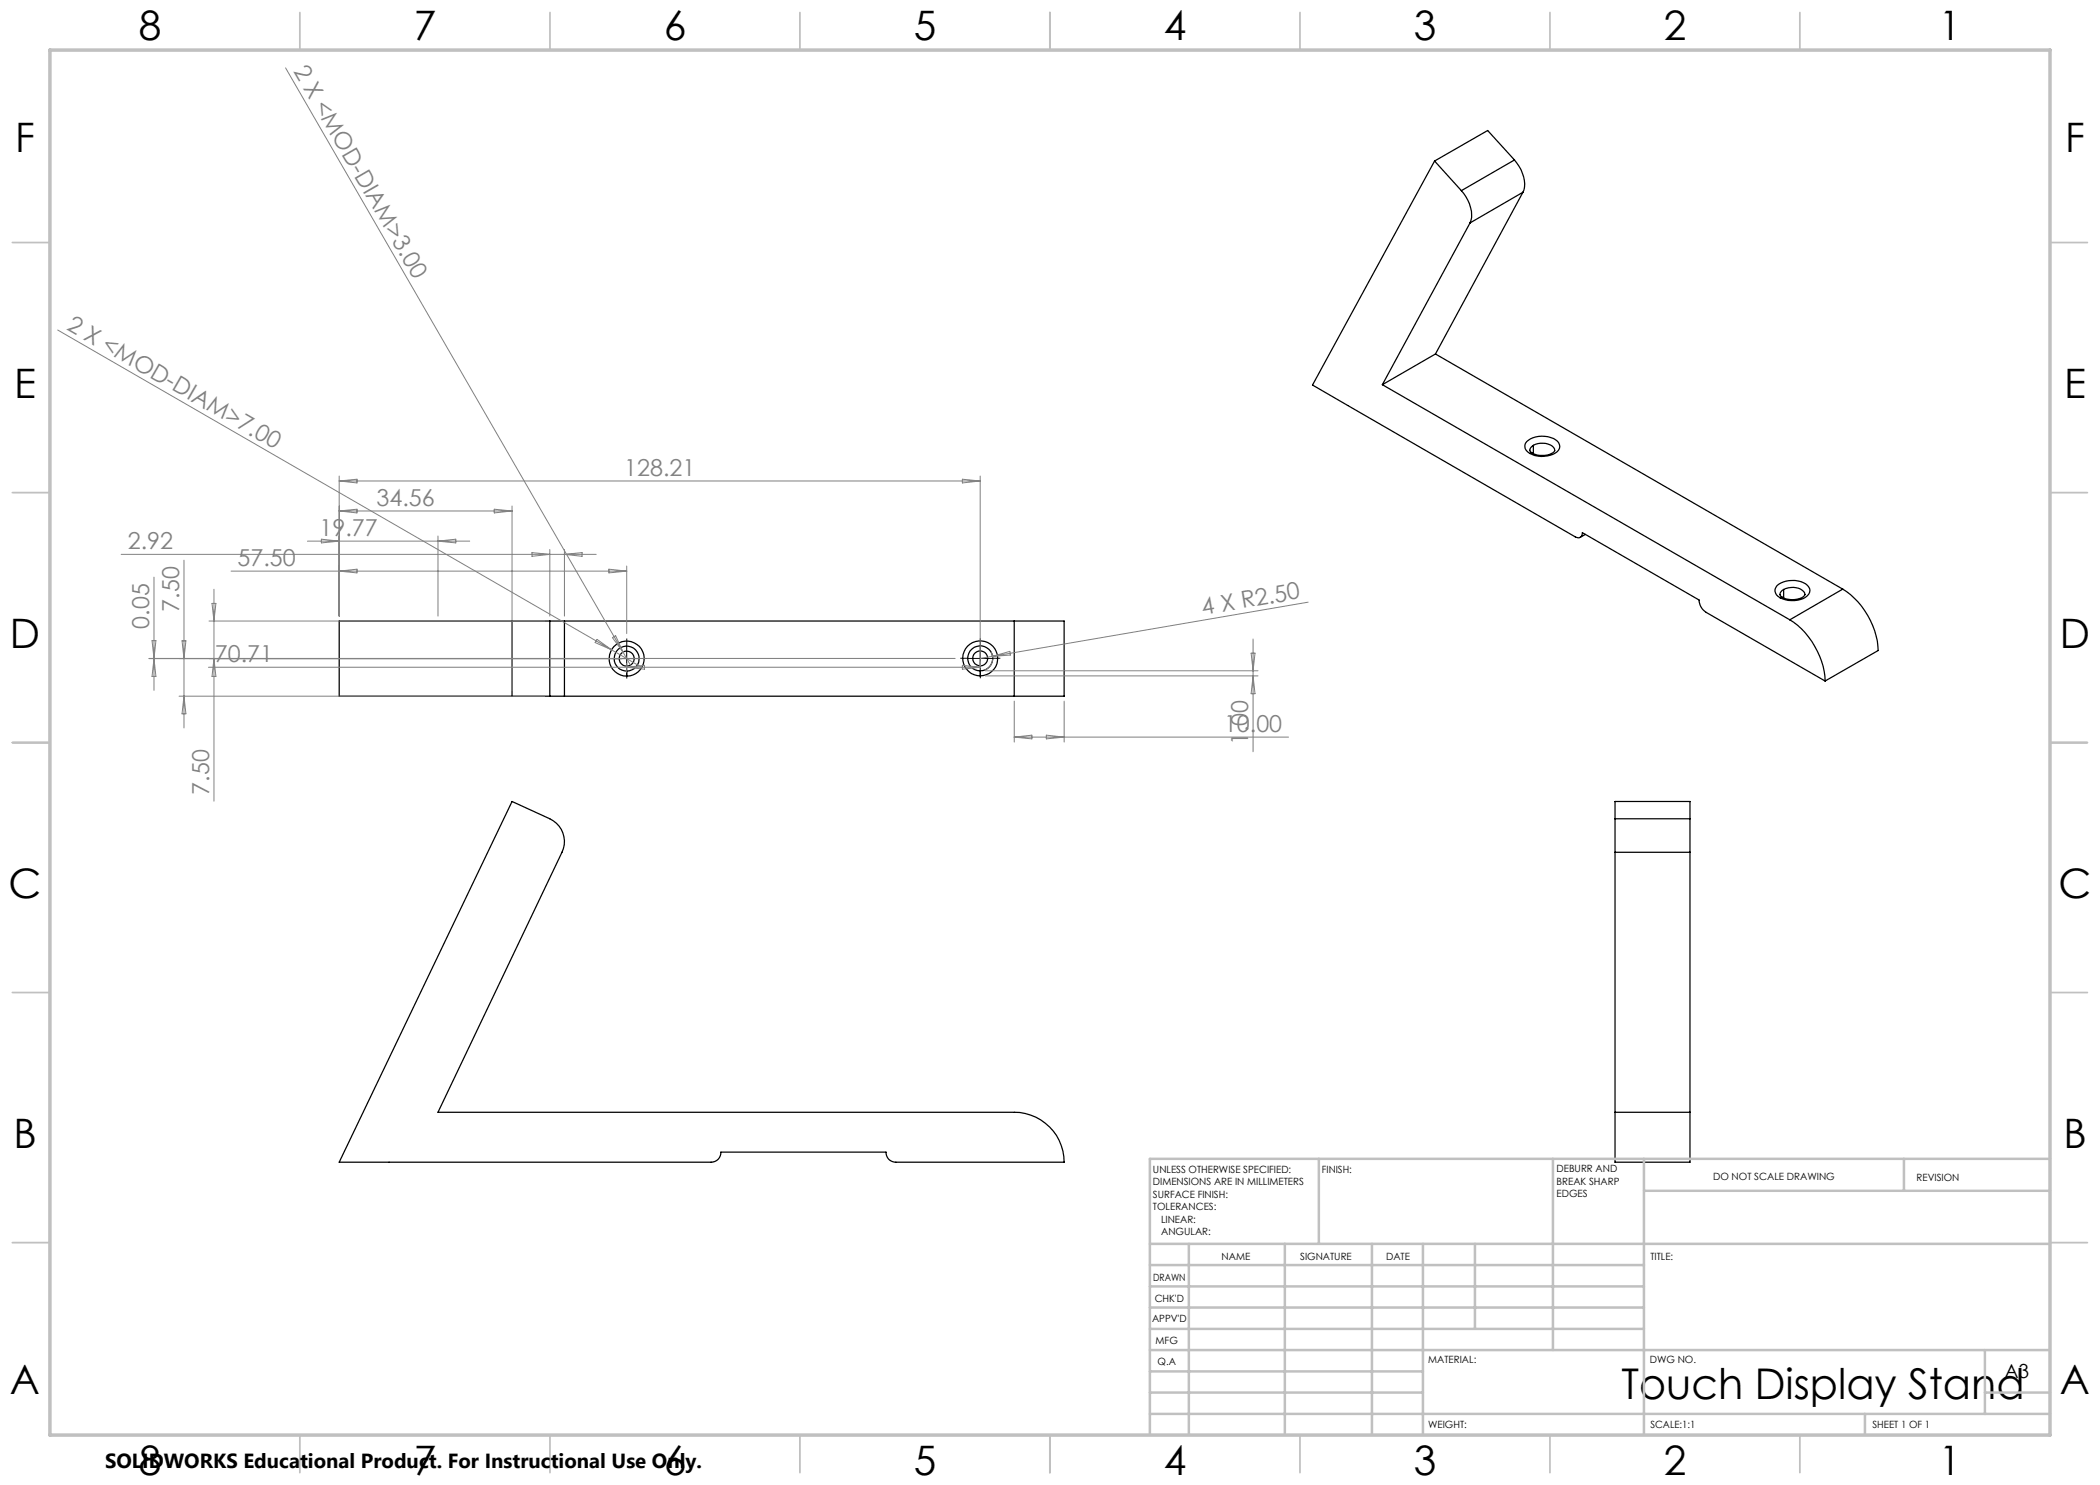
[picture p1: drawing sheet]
<svg xmlns="http://www.w3.org/2000/svg" width="420mm" height="297mm" viewBox="0 0 420 297" stroke-linecap="round" stroke-linejoin="round" font-family="sans-serif">
<g fill="none" stroke="#000" stroke-width=".25">
<path d="M286.9 32.2l-24.4 44.8 52.6 30.4a.88 .88 0 0 0 1 0 .88 .88 0 0 0 .4-.9l23.3 13.5a2.97 2.97 0 0 0 1.4 2.5l23.8 13.7M286.9 32.2l5.4 5.9M292.3 38.1a7 7 0 0 1 1.9 6l-.2 .5M302.9 32a6.5 6.5 0 0 1 1.7 6.4M302.9 32l-5.4-5.9-10.6 6.1M302.9 32l-10.6 6.1M304.6 38.4l-10.6 6.2M304.6 38.4l-17.5 32.4M294 44.6l-17.5 32.3M276.5 76.9l81.5 47.1M287.1 70.8l-10.6 6.1M287.1 70.8l81.4 47"/>
<path d="M305.3 88.3a5 5 0 0 1 6.2 0 1.56 1.56 0 0 1-.9 2.6 5 5 0 0 1-5.3-.8 1.37 1.37 0 0 1 0-1.8zM306.5 90.7h-.5M306.7 89.1a1 1 0 0 0-.7 1.1l.5 .4M306.7 89.1a3.3 3.3 0 0 1 4.2 .7v.3a2.88 2.88 0 0 1-3 1l-1.4-.5M306.7 89.1v1.6M317.1 106.9l-1 .6M355.4 117.2a5 5 0 0 1 6.1-.1 1.41 1.41 0 0 1-.4 2.4 5.2 5.2 0 0 1-5.8-.5 1.37 1.37 0 0 1 .1-1.8zM356.5 119.5l-.5 .1M356.7 117.9a.87 .87 0 0 0-.5 1.3l.3 .3M356.7 117.9a3.3 3.3 0 0 1 4.2 .7l.1 .3a2.11 2.11 0 0 1-2 1l-1.5-.1-1-.3M356.7 117.9v1.7M368.5 117.8a15.7 15.7 0 0 1 7.1 12.3l-10.6 6.1"/>
<path d="M368.5 117.8l-10.5 6.2M102.4 124.2v15M110 139.2h2.9M110 124.2h2.9M110 124.2h-42.2v15h42.2M110 124.2v15M112.9 124.2v15M112.9 139.2h89.9M112.9 124.2h89.9M125.3 134.2v1M196 134.2v1M202.8 124.2h10v15h-10"/>
<path d="M202.8 124.2v15M358 124a15.8 15.8 0 0 1 7 12.2M102.4 160.3l7.6 3.5a5 5 0 0 1 2.4 6.7l-24.8 52h115.2a10 10 0 0 1 10 9.9h-33.6a1.93 1.93 0 0 1-2-2h-33a1.93 1.93 0 0 1-2 2h-74.4zM323 163.8v6.7M323 163.8h15M323 170.5h15M323 163.8v-3.5h15v3.5M323 170.5v52M338 163.8v6.7M338 170.5v52M323 222.5v9.9h15v-9.9M323 222.5h15"/>
<circle cx="125.3" cy="131.7" r="2.5"/>
<circle cx="125.3" cy="131.7" r="1.5"/>
<circle cx="125.3" cy="131.7" r="3.5"/>
<circle cx="196" cy="131.7" r="3.5"/>
<circle cx="196.1" cy="131.7" r="2.5"/>
<circle cx="196.1" cy="131.7" r="1.5"/>
</g>
<g fill="none" stroke="#808080" stroke-width=".2">
<path d="M57.1 13.6l67.5 116.8M11.5 66l110.8 64M67.8 95.2v28M67.8 96.2l3.6-.4v.8zM67.8 96.2h128.2M192.5 95.8l3.5 .4-3.5 .4zM196 95.2v38M24.2 110.9h95M30.8 115.4v22.7M36.8 112v33.6M42.8 117.9v42.3M46.2 114.2h79.1"/>
<path d="M61.5 108.2h32.4M64.3 107.8l3.5 .4-3.5 .4zM67.8 114.2l3.6-.4v.8zM67.8 102.2l3.6-.4v.8zM67.8 102.2h34.6M87.6 107.2v16M87.6 108.2l3.6-.4v.8zM98.8 101.8l3.6 .4-3.6 .4zM102.4 101.2v37M106.4 110.5l3.6 .4-3.6 .4zM110 109.9v13.3M112.9 109.9v13.3"/>
<path d="M112.9 110.9l3.5-.4v.8zM121.8 113.8l3.5 .4-3.5 .4zM125.3 113.2v13.5M30.4 128.1l.8 7.2h-.8l.8-7.2zM35.8 139.2h73.1M36.4 128.2h.8l-.4 3.5zM36.8 139.2l.4 3.6h-.8zM41.7 133.5h154.3M41.8 124.2h67.1M42.4 120.7h.8l-.4 3.5zM42.8 131.7l.4 3.6h-.8zM119.4 127.9l2.9 2.1-3.3-1.5z"/>
<path d="M122.3 130l6.1 3.5M122.5 127.5l.6-.4 1.5 3.3zM124.6 130.4l1.5 2.6M125.3 132.7v1.7M125.3 133.5l3.6-.4v.7zM191 131.7h-161.2M192.5 133.1l3.5 .4-3.5 .3zM197.1 135.2h54.5M197.1 134.2h54.5M198.2 130.4a2.52 2.52 0 0 1-1.2 3.6M198.5 131.3l3.5-1 .1 .7zM250.2 130.6h.8l-.4 3.6z"/>
<path d="M250.6 127.8v22.6M250.6 135.2l.4 3.5h-.8zM261.6 120.4l-65.6 11.3M202.8 140.2v8.2M202.8 147.4h54.9M202.8 147.4l3.6-.4v.8zM209.3 147l3.5 .4-3.5 .4zM212.8 140.2v8.2"/>
</g>
<path d="M122.9 131.7h-1.5M125.4 129.2v-1.5M125.4 134.2v1.5M127.9 131.7h1.5M193.6 131.7h-1.5M196.1 129.2v-1.5M196.1 134.2v1.5M198.6 131.7h1.5" fill="none" stroke="#000" stroke-width=".2" stroke-dasharray="15.2 1.3 1.3 1.3" stroke-linecap="butt"/>
<path d="M122.8 131.7h5M125.3 129.2v5M193.5 131.7h5M196 129.2v5" fill="none" stroke="#000" stroke-width=".2"/>
<g fill="none" stroke="#c0c0c0" stroke-width=".35">
<path d="M60 2.5v7.5M110 2.5v7.5M160 2.5v7.5M210 2.5v7.5M260 2.5v7.5M310 2.5v7.5M360 2.5v7.5M2.5 48.5h7.5M410 48.5h7.5M2.5 98.5h7.5M410 98.5h7.5M2.5 148.5h7.5"/>
<path d="M410 148.5h7.5M2.5 198.5h7.5M410 198.5h7.5M2.5 248.5h7.5M410 248.5h7.5M60 287v7.5M110 287v7.5M160 287v7.5M210 287v7.5M260 287v7.5M310 287v7.5M360 287v7.5"/>
</g>
<g fill="none" stroke="#c0c0c0" stroke-width=".5">
<path d="M263.8 231.8v17M310.6 231.8v38.2M328.8 231.8v55.2M328.8 238.2h81.2M380.8 231.8v6.4M410 231.8h-180v55.2M230 248.8h180M230 257.3h98.8M230 253h98.8M237.8 248.8v38.2M257 248.8v38.2M274.4 248.8v38.2"/>
<path d="M284.6 248.8v38.2M295 248.8v17M230 265.8h98.8M230 261.5h98.8M230 278.5h54.6M230 274.3h54.6M230 270h180M397 278.5h13M397 270v12.8M230 282.8h180M373 282.8v4.2"/>
</g>
<path d="M10 10h400v277h-400z" fill="none" stroke="#c0c0c0" stroke-width=".7"/>
<text font-size="8.5" x="324.3" y="279.7">Touch Display Stand</text>
<g font-size="8.1">
<text x="27.7" y="8">8</text>
<text x="82.7" y="8">7</text>
<text x="132.7" y="8">6</text>
<text x="182.7" y="8">5</text>
<text x="232.7" y="8">4</text>
<text x="282.7" y="8">3</text>
<text x="332.7" y="8">2</text>
<text x="387.7" y="8">1</text>
<text x="3" y="30.4">F</text>
<text x="413" y="30.4">F</text>
<text x="2.8" y="79.6">E</text>
<text x="412.8" y="79.6">E</text>
<text x="2" y="129.6">D</text>
<text x="412" y="129.6">D</text>
<text x="1.7" y="179.6">C</text>
<text x="411.7" y="179.6">C</text>
<text x="2.7" y="229.6">B</text>
<text x="412.7" y="229.6">B</text>
<text x="2" y="278.9">A</text>
<text x="412" y="278.9">A</text>
<text x="27.7" y="295">8</text>
<text x="82.7" y="295">7</text>
<text x="132.7" y="295">6</text>
<text x="182.7" y="295">5</text>
<text x="232.7" y="295">4</text>
<text x="282.7" y="295">3</text>
<text x="332.7" y="295">2</text>
<text x="387.7" y="295">1</text>
</g>
<g font-size="4.7" fill="#808080">
<text x="58.7" y="14.2" transform="rotate(60 58.7 14.2)">2 X &lt;MOD-DIAM&gt;3.00</text>
<text x="13.2" y="65.8" transform="rotate(30 13.2 65.8)">2 X &lt;MOD-DIAM&gt;7.00</text>
<text x="124.8" y="95.2">128.21</text>
<text x="75.3" y="101.2">34.56</text>
<text x="63.9" y="107.2">19.77</text>
<text x="25.6" y="109.9">2.92</text>
<text x="47.5" y="113.2">57.50</text>
<text x="29.8" y="125.8" transform="rotate(-90 29.8 125.8)">0.05</text>
<text x="35.8" y="122.4" transform="rotate(-90 35.8 122.4)">7.50</text>
<text x="240.6" y="123" transform="rotate(-10 240.6 123)">4 X R2.50</text>
<text x="43" y="132.4">70.71</text>
<text x="244.8" y="146.4">10.00</text>
<text x="249.6" y="149" transform="rotate(-90 249.6 149)">1.00</text>
<text x="41.8" y="158.9" transform="rotate(-90 41.8 158.9)">7.50</text>
</g>
<text font-size="4.1" x="21" y="293.7">SOLIDWORKS Educational Product. For Instructional Use Only.</text>
<text font-size="3.9" x="400.9" y="275.5">A3</text>
<g font-size="2">
<text x="230.6" y="234.6">UNLESS OTHERWISE SPECIFIED:</text>
<text x="230.6" y="237.1">DIMENSIONS ARE IN MILLIMETERS</text>
<text x="230.6" y="239.6">SURFACE FINISH:</text>
<text x="264.4" y="234.6">FINISH:</text>
<text x="311.3" y="234.5">DEBURR AND</text>
<text x="311.3" y="237">BREAK SHARP</text>
<text x="311.3" y="239.5">EDGES</text>
<text x="342.6" y="236">DO NOT SCALE DRAWING</text>
<text x="383.3" y="236.2">REVISION</text>
<text x="230.6" y="242.1">TOLERANCES:</text>
<text x="232.2" y="244.6">LINEAR:</text>
<text x="232.2" y="247.1">ANGULAR:</text>
<text x="244.3" y="252">NAME</text>
<text x="260" y="251.9">SIGNATURE</text>
<text x="277.2" y="251.9">DATE</text>
<text x="330.1" y="251.9">TITLE:</text>
<text x="230.6" y="256.1">DRAWN</text>
<text x="230.9" y="260.3">CHK'D</text>
<text x="230.4" y="264.4">APPV'D</text>
<text x="231.1" y="268.8">MFG</text>
<text x="231.5" y="273">Q.A</text>
<text x="285.6" y="272.5">MATERIAL:</text>
<text x="330" y="272.5">DWG NO.</text>
<text x="285.6" y="285.5">WEIGHT:</text>
<text x="330.1" y="285.6">SCALE:1:1</text>
<text x="374.5" y="285.6">SHEET 1 OF 1</text>
</g>
</svg>
